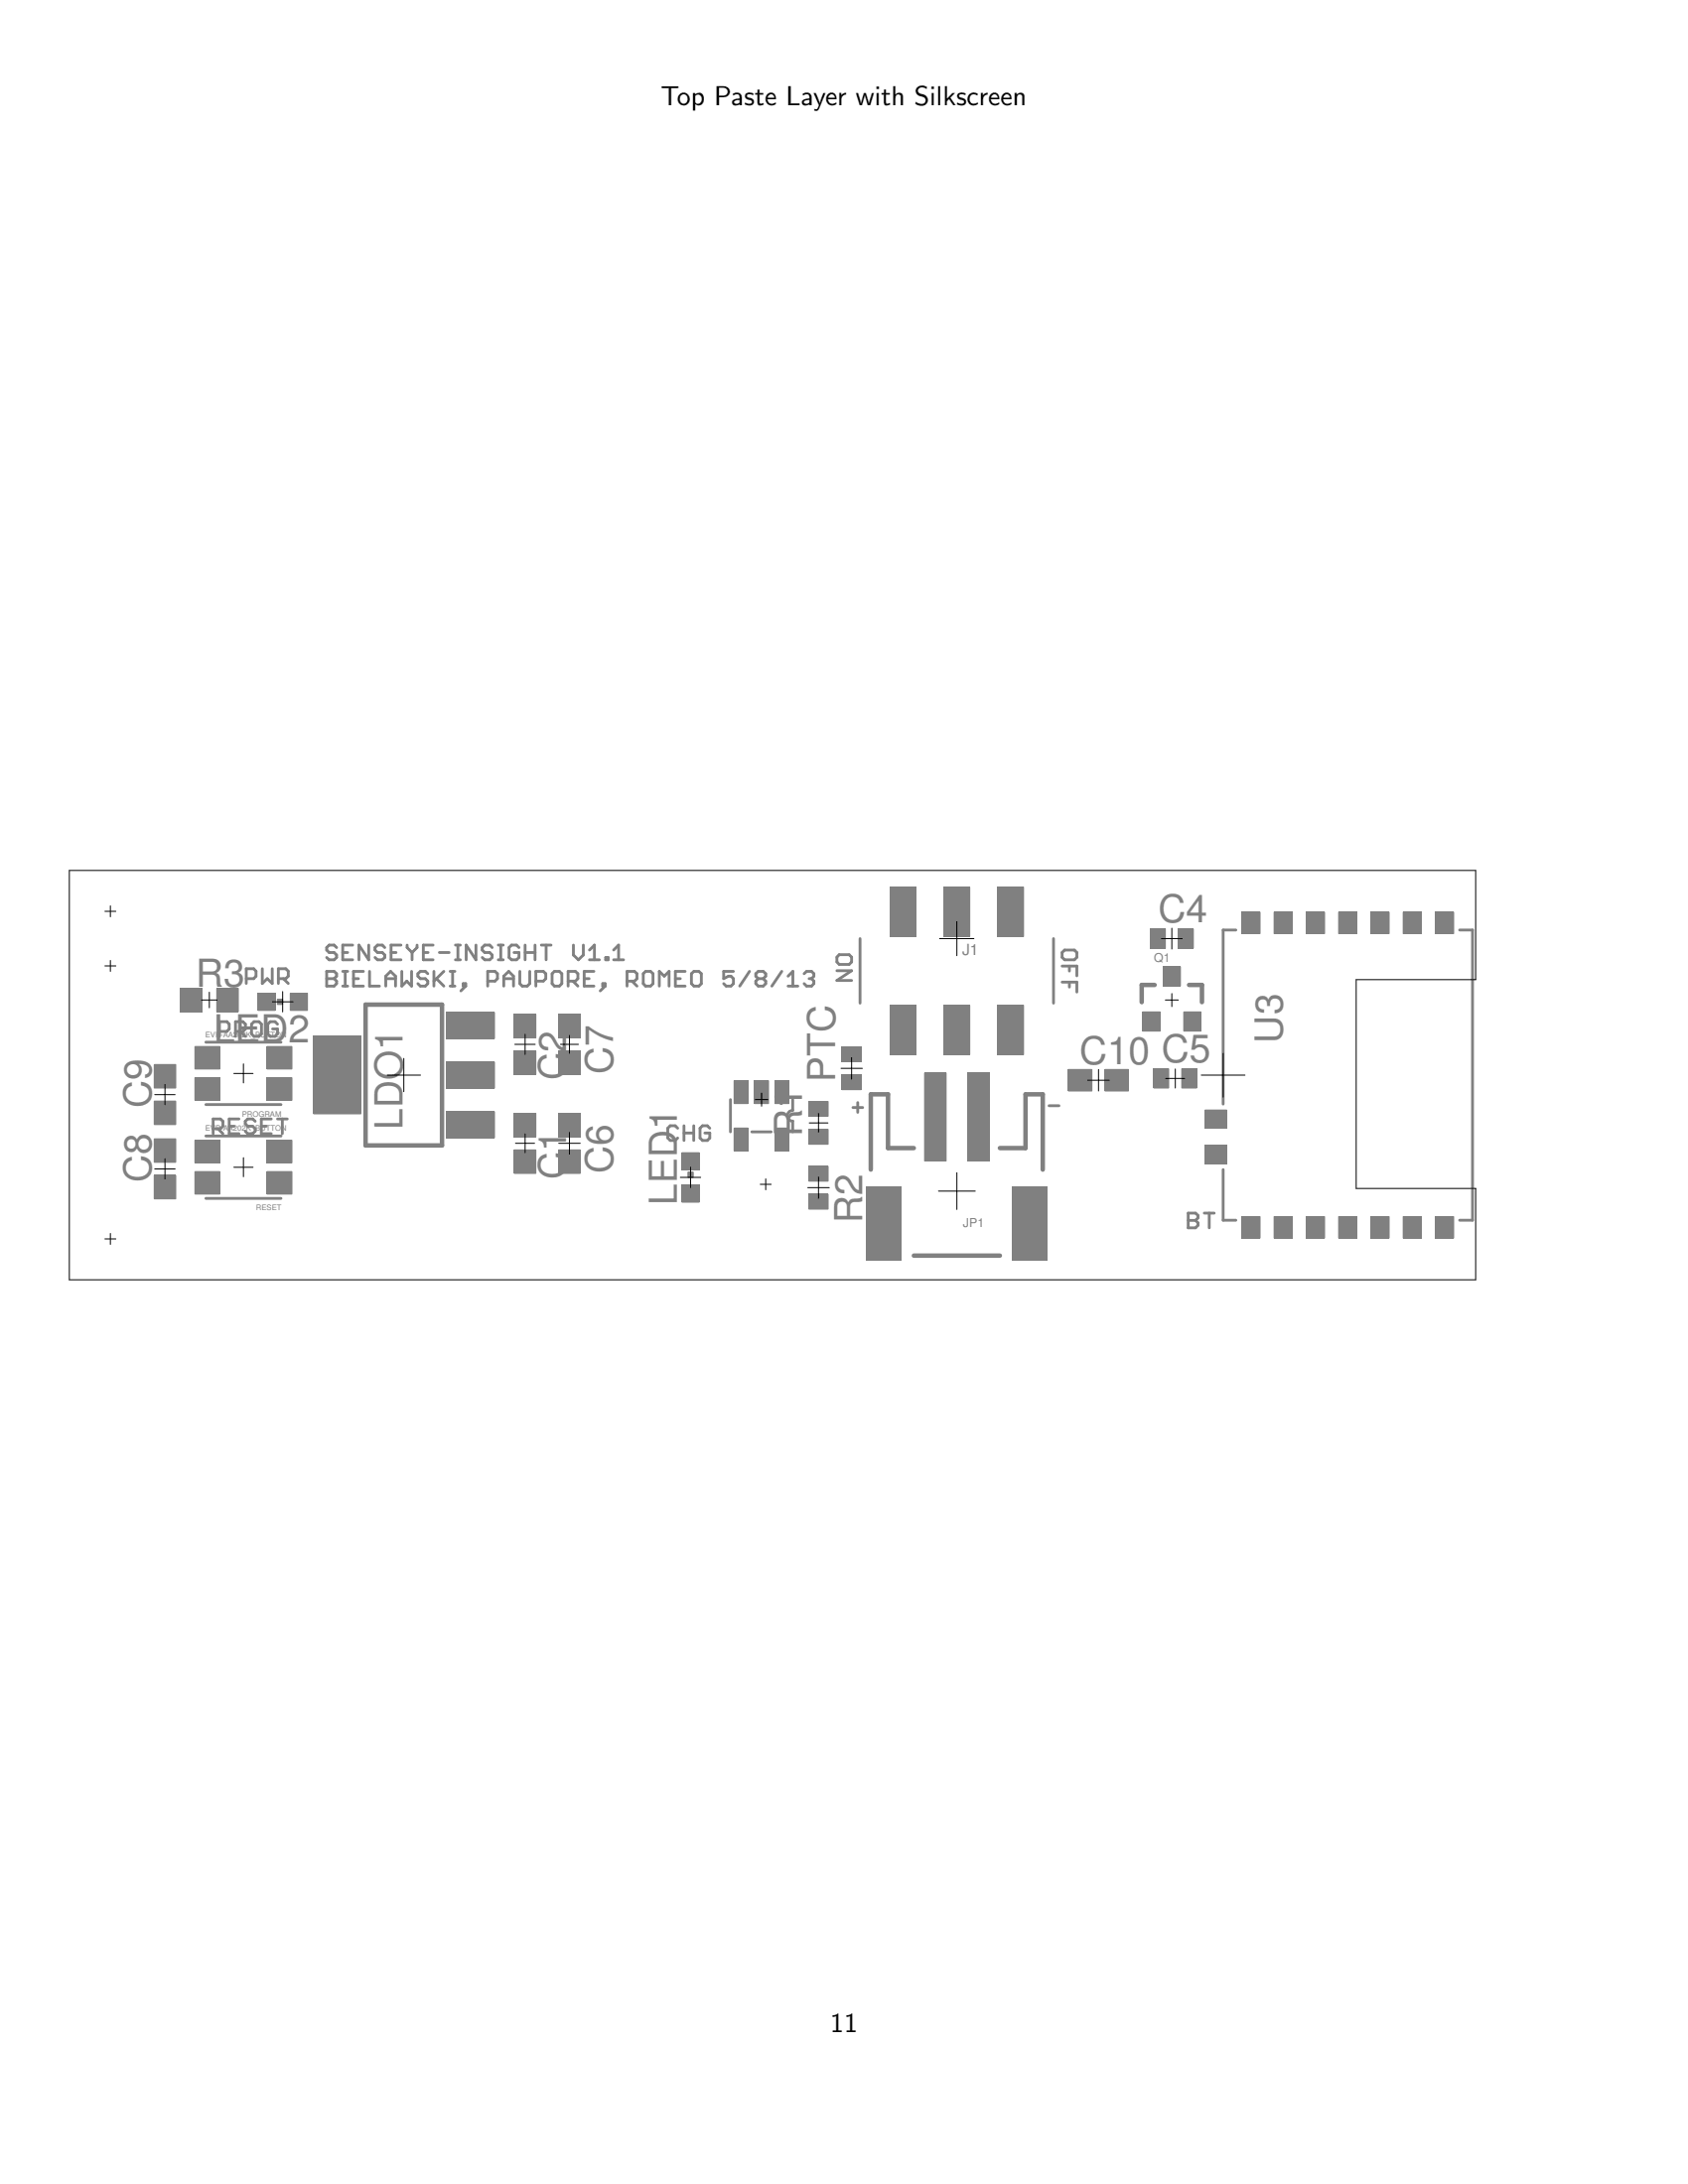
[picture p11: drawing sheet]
<svg xmlns="http://www.w3.org/2000/svg" width="216mm" height="279mm" viewBox="0 0 216 279" stroke-linecap="round" stroke-linejoin="round" font-family="sans-serif">
<g fill="#808080" stroke="#808080" stroke-width=".13">
<path d="M57.1 142.2h6.1v3.4h-6.1z"/>
<path d="M57.1 135.9h6.1v3.3h-6.1z"/>
<path d="M57.1 129.5h6.1v3.4h-6.1z"/>
<path d="M40.1 132.6h6.1v9.9h-6.1z"/>
<path d="M65.8 142.4h2.7v3h-2.7z"/>
<path d="M65.8 147.1h2.7v3h-2.7z"/>
<path d="M65.8 129.8h2.7v3h-2.7z"/>
<path d="M65.8 134.5h2.7v3h-2.7z"/>
<path d="M96.5 138.3h1.8v2.9h-1.8z"/>
<path d="M99.1 138.3h1.8v2.9h-1.8z"/>
<path d="M93.9 138.3h1.8v2.9h-1.8z"/>
<path d="M93.9 144.3h1.8v2.9h-1.8z"/>
<path d="M99.1 144.3h1.8v2.9h-1.8z"/>
<path d="M103.5 144.5h2.4v1.9h-2.4z"/>
<path d="M103.5 140.9h2.4v1.9h-2.4z"/>
<path d="M87.2 147.5h2.2v2.2h-2.2z"/>
<path d="M87.2 151.6h2.2v2.2h-2.2z"/>
<path d="M103.5 149.2h2.4v1.9h-2.4z"/>
<path d="M103.5 152.8h2.4v1.9h-2.4z"/>
<path d="M123.8 137.3h2.7v11.2h-2.7z"/>
<path d="M118.3 137.3h2.7v11.2h-2.7z"/>
<path d="M129.5 151.8h4.4v9.4h-4.4z"/>
<path d="M110.8 151.8h4.4v9.4h-4.4z"/>
<path d="M107.7 137.5h2.5v1.9h-2.5z"/>
<path d="M107.7 133.9h2.5v1.9h-2.5z"/>
<path d="M120.7 128.6h3.3v6.3h-3.3z"/>
<path d="M113.9 128.6h3.3v6.3h-3.3z"/>
<path d="M127.6 128.6h3.3v6.3h-3.3z"/>
<path d="M120.7 113.5h3.3v6.3h-3.3z"/>
<path d="M113.9 113.5h3.3v6.3h-3.3z"/>
<path d="M127.6 113.5h3.3v6.3h-3.3z"/>
<path d="M33 127.1h2.2v2.2h-2.2z"/>
<path d="M37.1 127.1h2.2v2.2h-2.2z"/>
<path d="M23.1 126.4h2.7v3h-2.7z"/>
<path d="M27.7 126.4h2.8v3h-2.8z"/>
<path d="M154.1 146.5h2.8v2.4h-2.8z"/>
<path d="M154.1 142h2.8v2.3h-2.8z"/>
<path d="M158.8 155.6h2.4v2.8h-2.4z"/>
<path d="M163 155.6h2.3v2.8h-2.3z"/>
<path d="M167.1 155.6h2.3v2.8h-2.3z"/>
<path d="M171.2 155.6h2.3v2.8h-2.3z"/>
<path d="M175.3 155.6h2.4v2.8h-2.4z"/>
<path d="M179.5 155.6h2.3v2.8h-2.3z"/>
<path d="M183.6 155.6h2.3v2.8h-2.3z"/>
<path d="M158.8 116.7h2.4v2.7h-2.4z"/>
<path d="M163 116.7h2.3v2.7h-2.3z"/>
<path d="M167.1 116.7h2.3v2.7h-2.3z"/>
<path d="M171.2 116.7h2.3v2.7h-2.3z"/>
<path d="M175.3 116.7h2.4v2.7h-2.4z"/>
<path d="M179.5 116.7h2.3v2.7h-2.3z"/>
<path d="M183.6 116.7h2.3v2.7h-2.3z"/>
<path d="M148.8 123.7h2.2v2.4h-2.2z"/>
<path d="M151.4 129.5h2.2v2.4h-2.2z"/>
<path d="M146.2 129.5h2.2v2.4h-2.2z"/>
<path d="M147.2 118.9h1.9v2.4h-1.9z"/>
<path d="M150.7 118.9h1.9v2.4h-1.9z"/>
<path d="M147.6 136.7h1.9v2.5h-1.9z"/>
<path d="M151.2 136.7h1.9v2.5h-1.9z"/>
<path d="M71.5 142.4h2.7v3h-2.7z"/>
<path d="M71.5 147.1h2.7v3h-2.7z"/>
<path d="M71.5 129.8h2.7v3h-2.7z"/>
<path d="M71.5 134.5h2.7v3h-2.7z"/>
<path d="M19.7 150.4h2.8v3h-2.8z"/>
<path d="M19.7 145.7h2.8v3h-2.8z"/>
<path d="M19.7 140.9h2.8v3h-2.8z"/>
<path d="M19.7 136.2h2.8v3h-2.8z"/>
<path d="M34.2 149.9h3.1v2.9h-3.1z"/>
<path d="M34.2 145.9h3.1v2.9h-3.1z"/>
<path d="M24.9 149.9h3.2v2.9h-3.2z"/>
<path d="M24.9 145.9h3.2v2.9h-3.2z"/>
<path d="M34.2 137.9h3.1v2.9h-3.1z"/>
<path d="M34.2 133.9h3.1v2.9h-3.1z"/>
<path d="M24.9 137.9h3.2v2.9h-3.2z"/>
<path d="M24.9 133.9h3.2v2.9h-3.2z"/>
<path d="M136.7 136.8h3v2.8h-3z"/>
<path d="M141.3 136.8h3v2.8h-3z"/>
<path d="M88 149.9h.7v.7h-.7z"/>
<path d="M35.5 127.8h.7v.7h-.7z"/>
</g>
<g fill="none" stroke="#808080" stroke-width=".36">
<path d="M158.1 119h-1.7v22.2M186.7 119h1.6v37.1h-1.6M26.3 133.3h9.6M28.1 132h.9l.3-.4v-.6l-.3-.3h-.9v1.9M30.1 132h1l.3-.4v-.6l-.3-.3h-1v1.9M30.8 132l.6 .6M31.5 125.2h.9l.3-.3v-.7l-.3-.3h-.9v1.9M32.2 131l.3-.3h.6l.3 .3v1.3l-.3 .3h-.6l-.3-.3zM33.5 123.9v1.9l.7-.6 .6 .6v-1.9M35.5 131l-.3-.3h-.6l-.4 .3v1.3l.4 .3h.6l.3-.3v-.7h-.6M35.6 125.2h1l.3-.3v-.7l-.3-.3h-1v1.9M36.2 125.2l.7 .6"/>
<path d="M41.8 125.2h.9M41.8 124.3h.9l.4 .3v.3l-.4 .3 .4 .3v.3l-.4 .4h-.9zM43.1 121.2l-.4-.3h-.6l-.3 .3v.3l.3 .4h.6l.4 .3v.3l-.4 .3h-.6l-.3-.3M43.8 121.9h.7M43.8 124.3h.7M43.8 126.2h.7M44.2 124.3v1.9M45.1 120.9h-1.3v1.9h1.3M45.2 125.2h.6M46.5 124.3h-1.3v1.9h1.3M47.2 120.9v1.9l-1.3-1.9v1.9M47.3 124.3v1.9h1.2"/>
<path d="M49.2 121.2l-.3-.3h-.6l-.3 .3v.3l.3 .4h.6l.3 .3v.3l-.3 .3h-.6l-.3-.3M49.3 125.2h1.3M49.3 126.2v-1.3l.7-.6 .6 .6v1.3M50 121.9h.7M51.3 120.9h-1.3v1.9h1.3M51.4 124.3v1.9l.6-.7 .6 .7v-1.9M52.1 120.9v.3l.6 .7M52.7 121.9v.9M53.3 120.9v.3l-.6 .7M54.1 121.9h.7M54.7 124.6l-.3-.3h-.6l-.4 .3v.3l.4 .3h.6l.3 .3v.3l-.3 .4h-.6l-.4-.4M55.4 120.9h-1.3v1.9h1.3"/>
<path d="M55.5 124.3v1.9M55.8 125.2l1 1M56.2 121.9h1.2M56.8 124.3l-1.3 1.2M57.6 124.3h.6M57.6 126.2h.6M57.9 124.3v1.9M58.3 122.8h.6M58.3 120.9h.6M58.6 120.9v1.9M59.2 125.8h.4v.4h-.4zM59.6 126.2l-.7 .6"/>
<path d="M60.9 120.9v1.9l-1.3-1.9v1.9M62.4 125.5h.9l.3-.3v-.6l-.3-.3h-.9v1.9M62.9 121.2l-.3-.3h-.6l-.3 .3v.3l.3 .4h.6l.3 .3v.3l-.3 .3h-.6l-.3-.3M63.7 122.8h.7M63.7 120.9h.7M64.1 120.9v1.9M64.4 125.2h1.3M64.4 126.2v-1.3l.7-.6 .6 .6v1.3M66.4 121.2l-.3-.3h-.7l-.3 .3v1.3l.3 .3h.7l.3-.3v-.6h-.7M66.5 124.3v1.5l.3 .4h.6l.4-.4v-1.5M67.2 121.9h1.2M67.2 120.9v1.9"/>
<path d="M68.4 120.9v1.9M68.5 125.5h1l.3-.3v-.6l-.3-.3h-1v1.9M69.2 120.9h1.3M69.8 120.9v1.9M70.9 124.3h.6l.4 .3v1.2l-.4 .4h-.6l-.3-.4v-1.2zM72.7 125.5h.9l.3-.3v-.6l-.3-.3h-.9v1.9M73.3 125.5l.6 .7M73.3 120.9v1.3l.7 .6 .6-.6v-1.3M74.7 125.2h.7M75.4 122.8h1.3M75.4 121.5l.6-.6v1.9M76 124.3h-1.3v1.9h1.3"/>
<path d="M77.1 125.8h.3v.4h-.3zM77.4 126.2l-.6 .6M77.5 122.5h.3v.3h-.3zM78.5 122.8h1.3M78.5 121.5l.6-.6v1.9M80.2 125.5h1l.3-.3v-.6l-.3-.3h-1v1.9M80.8 125.5l.7 .7M82.6 124.3h.6l.3 .3v1.2l-.3 .4h-.6l-.3-.4v-1.2zM84.3 126.2v-1.9l.7 .6 .6-.6v1.9M86.4 125.2h.6M87.6 124.3h-1.2v1.9h1.2M88.4 124.6l.4-.3h.6l.3 .3v1.2l-.3 .4h-.6l-.4-.4z"/>
<path d="M93.8 124.3h-1.2v.9l.6-.3h.3l.3 .3v.6l-.3 .4h-.6l-.3-.4M95.9 124.3l-1.3 1.9M97 125.2h.6M97 125.2l-.3-.3v-.3l.3-.3h.6l.3 .3v.3l-.3 .3M97 125.2l-.3 .3v.3l.3 .4h.6l.3-.4v-.3l-.3-.3M100 124.3l-1.3 1.9M100.8 126.2h1.2M100.8 124.9l.6-.6v1.9M102.8 124.6l.4-.3h.6l.3 .3v.3l-.3 .3M103.5 125.2h.3M103.8 125.2l.3 .3v.3l-.3 .4h-.6l-.4-.4M107 124.2h1.9l-1.9 1.2h1.9"/>
<path d="M107.3 122.1h1.3l.3 .3v.7l-.3 .3h-1.3l-.3-.3v-.7zM110 120.1v8.2M134.7 120.1v8.2M135.8 121.9l.4-.4h1.2l.3 .4v.6l-.3 .3h-1.2l-.4-.3zM135.8 123.6h1.9v1.2M135.8 125.6h1.9v1.3M136.8 123.6v.6M136.8 125.6v.7M26.3 145.3h9.6M26.3 153.3h9.6M26.3 141.3h9.6M27.3 144.4h.9l.3-.3v-.7l-.3-.2h-.9v1.8"/>
<path d="M27.9 144.4l.6 .6M29.3 144.1h.7M30.6 143.2h-1.3v1.8h1.3M32.6 143.4l-.3-.2h-.6l-.3 .2v.4l.3 .3h.6l.3 .3v.3l-.3 .3h-.6l-.3-.3M33.4 144.1h.7M34.7 143.2h-1.3v1.8h1.3M35.5 143.2h1.2M36.1 143.2v1.8M86.7 144.3l-.3-.3h-.7l-.3 .3v1.3l.3 .3h.7l.3-.3M87.5 144v1.9M87.5 144.9h1.2M88.7 144v1.9"/>
<path d="M90.8 144.3l-.3-.3h-.6l-.4 .3v1.3l.4 .3h.6l.3-.3v-.7h-.7M93.4 140.7v4.1M96.2 144.8h2.4M101.4 140.7v1.3a.69 .69 0 0 0-.7 .7 .69 .69 0 0 0 .7 .7v1.4M109.1 141.7h1.2M109.7 141.1v1.2M134.2 141.5h1.2M152 155.2h.9l.3 .3v.3l-.3 .3 .3 .3v.4l-.3 .3h-.9zM152 156.1h.9M154 155.2h1.3M154.7 155.2v1.9M156.4 149.6v6.5h1.7"/>
</g>
<path d="M46.8 128.5h9.7v18h-9.7zM147.7 126h-1.7v2.2M152.1 126h1.6v2.2M116.9 146.9h-3.3v-6.9h-2.2v9.6M127.9 146.9h3.3v-6.9h2.2v9.6M116.9 160.6h11" fill="none" stroke="#808080" stroke-width=".57"/>
<g fill="none" stroke="#000" stroke-width=".13">
<path d="M8.9 111.4h179.8v13.9h-15.2v26.7h15.2v11.7h-179.8zM13.4 116.6h1.4M14.1 115.9v1.4M122.4 117.9v4.4M149.9 118.7v2.7M13.4 123.6h1.4M14.1 122.9v1.4M21.1 138.7v2.6M25.8 127.9h2M26.8 126.9v2M29.9 137.3h2.5M31.1 136.1v2.4"/>
<path d="M34.9 128.2h2.6M36.2 126.9v2.6M49.5 137.5h4.3M51.6 135.4v4.3M65.8 133.6h2.7M67.2 132.3v2.6M71.7 133.6h2.3M72.8 132.5v2.2M97.4 139.8v1.7M107.6 136.7h2.7M108.9 135.3v2.7M120.2 120.1h4.4"/>
<path d="M139.1 138.2h2.8M140.5 136.8v2.8M148.5 120.1h2.7M149.1 127.9h1.6M149.1 138h2.4M149.9 127.1v1.7M150.3 136.8v2.4M153.6 137.5h5.6M156.4 134.7v5.6M13.4 158.5h1.4M14.1 157.8v1.4M19.8 149.5h2.6"/>
<path d="M19.8 140h2.6M21.1 148.2v2.6M29.9 149.3h2.5M31.1 148.1v2.4M65.9 146.3h2.5M67.2 145.1v2.4M71.5 146.3h2.7M72.8 144.9v2.7M87 150.6h2.6M88.3 149.3v2.6M96.6 140.7h1.6M97.2 151.5h1.4"/>
<path d="M97.9 150.8v1.4M103.3 151.9h2.8M103.5 143.7h2.4M104.7 142.5v2.3M104.7 150.6v2.7M120 152.4h4.7M122.4 150v4.7"/>
</g>
<g font-size="4.9" fill="#808080">
<text x="148.1" y="118">C4</text>
<text x="25" y="126.2">R3</text>
<text x="27.3" y="133.4">LED2</text>
<text x="78.4" y="137.5" transform="rotate(-90 78.4 137.5)">C7</text>
<text x="138.1" y="136.1">C10 C5</text>
<text x="164.1" y="133.4" transform="rotate(-90 164.1 133.4)">U3</text>
<text x="72.4" y="138.2" transform="rotate(-90 72.4 138.2)">C2</text>
<text x="106.8" y="138.4" transform="rotate(-90 106.8 138.4)">PTC</text>
<text x="51.5" y="144.5" transform="rotate(-90 51.5 144.5)">LDO1</text>
<text x="102.6" y="145.4" transform="rotate(-90 102.6 145.4)">R1</text>
<text x="19.3" y="151.3" transform="rotate(-90 19.3 151.3)">C8 C9</text>
<text x="72.4" y="150.8" transform="rotate(-90 72.4 150.8)">C1</text>
<text x="78.4" y="150.1" transform="rotate(-90 78.4 150.1)">C6</text>
<text x="86.6" y="154.1" transform="rotate(-90 86.6 154.1)">LED1</text>
<text x="110.3" y="156.5" transform="rotate(-90 110.3 156.5)">R2</text>
</g>
<g font-size="3.5">
<text x="84.5" y="13.5">Top Paste Layer with Silkscreen</text>
<text x="106.2" y="259.9">11</text>
</g>
<text font-size="2" fill="#808080" x="123.1" y="122.2">J1</text>
<g font-size="1.6" fill="#808080">
<text x="147.6" y="123">Q1</text>
<text x="123.2" y="157">JP1</text>
</g>
<g font-size="1" fill="#808080">
<text x="26.3" y="132.7">EVP-AA202K_BUTTON</text>
<text x="31" y="142.8">PROGRAM</text>
<text x="26.3" y="144.7">EVP-AA202K_BUTTON</text>
<text x="32.8" y="154.8">RESET</text>
</g>
</svg>
